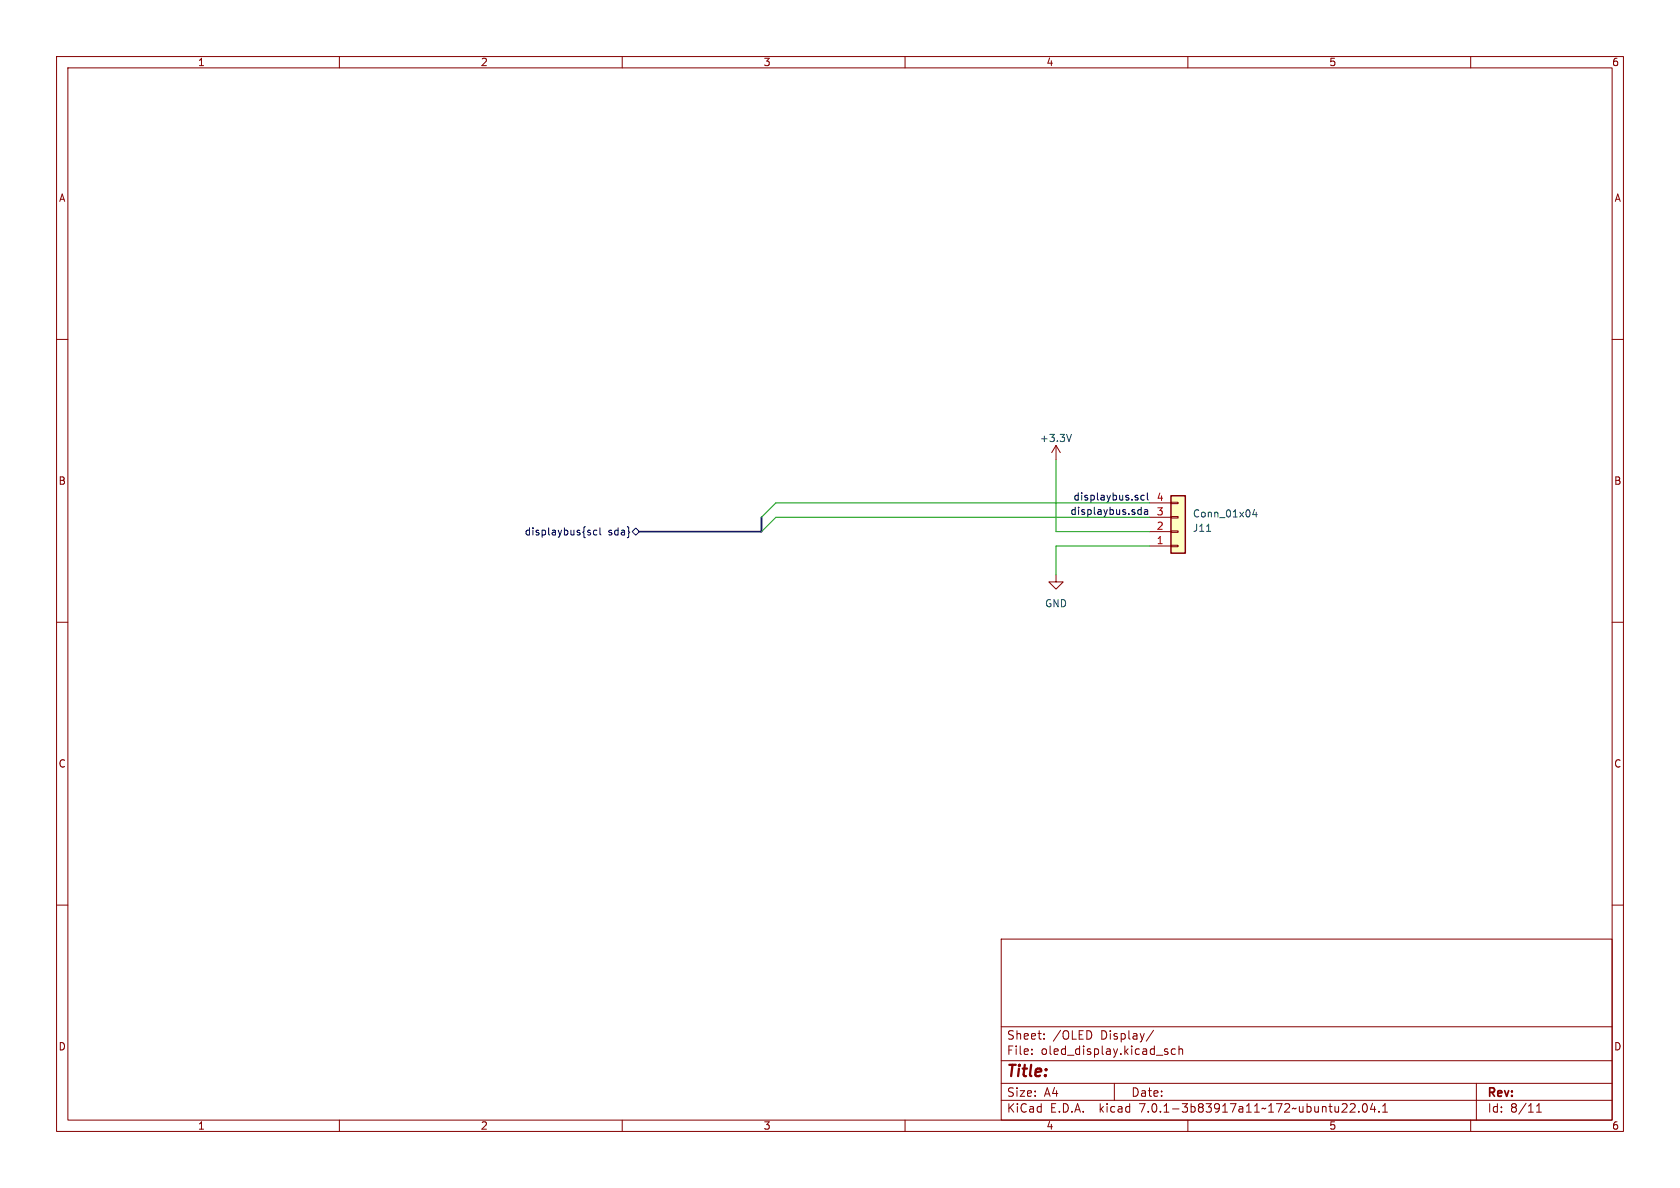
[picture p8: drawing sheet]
<svg xmlns="http://www.w3.org/2000/svg" width="297mm" height="210mm" viewBox="0 0 297 210" stroke-linecap="round" stroke-linejoin="round" font-family="sans-serif">
<g fill="none" stroke="#840000" stroke-width=".18">
<path d="M10 10h277v190h-277zM12 12h273v186h-273zM60 10v2M110 10v2M160 10v2M210 10v2M260 10v2M10 60h2M285 60h2M186.7 78.7l-.8 1.3M186.7 78.7v2.6M186.7 78.7l.8 1.3"/>
<path d="M203.2 96.5h3.8M203.2 94h3.8M203.2 91.4h3.8M203.2 88.9h3.8M207 88.8h1.3v.2h-1.3zM207 91.3h1.3v.3h-1.3zM207 93.9h1.3v.2h-1.3zM207 96.4h1.3v.2h-1.3zM10 110h2M186.7 101.6v1.3h1.3l-1.3 1.2-1.3-1.2h1.3M285 110h2M10 160h2"/>
<path d="M285 160h2M177 166h108v32h-108zM60 198v2M110 198v2M160 198v2M177 194.5h108M177 191.5h108M177 187.5h108M177 181.5h108M182.4 186.3v.1M182.4 185.5v.1M184.6 183.6v.1"/>
<path d="M184.6 182.8v.1M197 191.5v3M203.9 182.1l-1.3 2M206.1 185.9l.3 .1 .1 .2-.2 .2h-.3M206.1 185.4l.3 .1M207.8 185.5l-.4-.1-.3 .3v.4l.1 .2h.6M208.4 185.5l.2-.1 .4 .1 .1 .9M208.4 184.9v1.5M210 198v2M237.2 196.6h.9M238.1 195.2v.5M238.7 195.2l.6-.1 .2 .1 .1 .3-1 1.1h1"/>
<path d="M240.2 196.5v.1M241.1 195.2l.1-.1a.81 .81 0 0 1 .6 .6 .81 .81 0 0 1-.3 .8l-.1 .1a.81 .81 0 0 1-.6-.6 .81 .81 0 0 1 .3-.8zM242.6 195l-.3 1.1h.9M243 195.6v1M243.8 196.5v.1M244.4 196.6h.9M244.4 195.5l.5-.4v1.5M260 198v2M261 191.5v6.5M271.6 196.6h.9M271.6 195.5l.5-.4v1.5"/>
</g>
<path d="M207 87.6h2.5v10.2h-2.5z" fill="#ffffc2" stroke="#ffffc2" stroke-width=".18"/>
<path d="M207 87.6h2.5v10.2h-2.5z" fill="none" stroke="#840000" stroke-width=".25"/>
<path d="M189.4 76.8l-.4 1.3M213.3 93.9h.7M221.8 90.1l-.3 .9h.8M222.1 90.5v.9" fill="none" stroke="#006464" stroke-width=".18"/>
<path d="M104.1 94.1l.3 .1v.2l-.1 .2h-.3M104.1 93.7l.3 .1M105.5 93.8l-.3-.1-.3 .3 .1 .5h.5M106.1 93.3v1.1l.1 .2M111.8 94l.6-.7 .6 .7-.6 .6z" fill="none" stroke="#000084" stroke-width=".18"/>
<path d="M201.1 88v.3M201.3 90.9h.4M201.3 90.1h.4M201.7 89.7v1.2M202.3 87.6l-.4-.1-.2 .3 .1 .5h.5M202.4 90.1h.4l.1 .8M202.8 87.1v1.1l.2 .2M202.9 90.4l-.4 .1-.2 .1 .2 .3h.4" fill="none" stroke="#0f0f0f" stroke-width=".18"/>
<path d="M134.6 91.4v2.6h-21.6" fill="none" stroke="#000084" stroke-width=".3"/>
<path d="M186.7 81.3v12.7h16.5M203.2 88.9h-66l-2.6 2.5M203.2 91.4h-66l-2.6 2.6M203.2 96.5h-16.5v5.1" fill="none" stroke="#009600" stroke-width=".18"/>
<text font-size="2.8" fill="#840000" x="178" y="190.8">Title:</text>
<g font-size="2.1" fill="#840000">
<text x="178" y="183.9">Sheet:</text>
<text x="186.2" y="183.9">/OLED</text>
<text x="194.6" y="183.9">Display/</text>
<text x="178" y="186.6">File:</text>
<text x="184" y="186.6">oled_display.kicad_sch</text>
<text x="178" y="196.8">KiCad</text>
<text x="178" y="194">Size:</text>
<text x="184.6" y="194">A4</text>
<text x="185.7" y="196.8">E.D.A.</text>
<text x="194.4" y="196.8">kicad</text>
<text x="200" y="194">Date:</text>
<text x="201.5" y="196.8">7.0.1-3b83917a11~172~ubuntu22.04.1</text>
<text x="263" y="194.2">Rev:</text>
<text x="263" y="196.8">Id:</text>
<text x="267" y="196.8">8/11</text>
</g>
<g font-size="1.8" fill="#840000">
<text x="35" y="11.8">1</text>
<text x="85" y="11.8">2</text>
<text x="135" y="11.8">3</text>
<text x="185" y="11.8">4</text>
<text x="235" y="11.8">5</text>
<text x="285" y="11.8">6</text>
<text x="10.4" y="35.8">A</text>
<text x="285.4" y="35.8">A</text>
<text x="10.3" y="85.8">B</text>
<text x="285.3" y="85.8">B</text>
<text x="10.3" y="135.8">C</text>
<text x="285.3" y="135.8">C</text>
<text x="10.3" y="185.8">D</text>
<text x="285.3" y="185.8">D</text>
<text x="35" y="199.8">1</text>
<text x="85" y="199.8">2</text>
<text x="135" y="199.8">3</text>
<text x="185" y="199.8">4</text>
<text x="235" y="199.8">5</text>
<text x="285" y="199.8">6</text>
</g>
<g font-size="1.8" fill="#006464">
<text x="183.8" y="78.3">+3.3V</text>
<text x="210.8" y="94.2">J11</text>
<text x="210.8" y="91.6">Conn_01x04</text>
<text x="184.7" y="107.5">GND</text>
</g>
<g font-size="1.8" fill="#0f0f0f">
<text x="189.6" y="88.6">displaybus.scl</text>
<text x="189.1" y="91.1">displaybus.sda</text>
</g>
<g font-size="1.8" fill="#a90000">
<text x="204.4" y="88.6">4</text>
<text x="204.4" y="93.7">2</text>
<text x="204.4" y="91.2">3</text>
<text x="204.4" y="96.3">1</text>
</g>
<g font-size="1.8" fill="#000084">
<text x="92.6" y="94.8">displaybus{scl</text>
<text x="107.4" y="94.8">sda}</text>
</g>
</svg>
